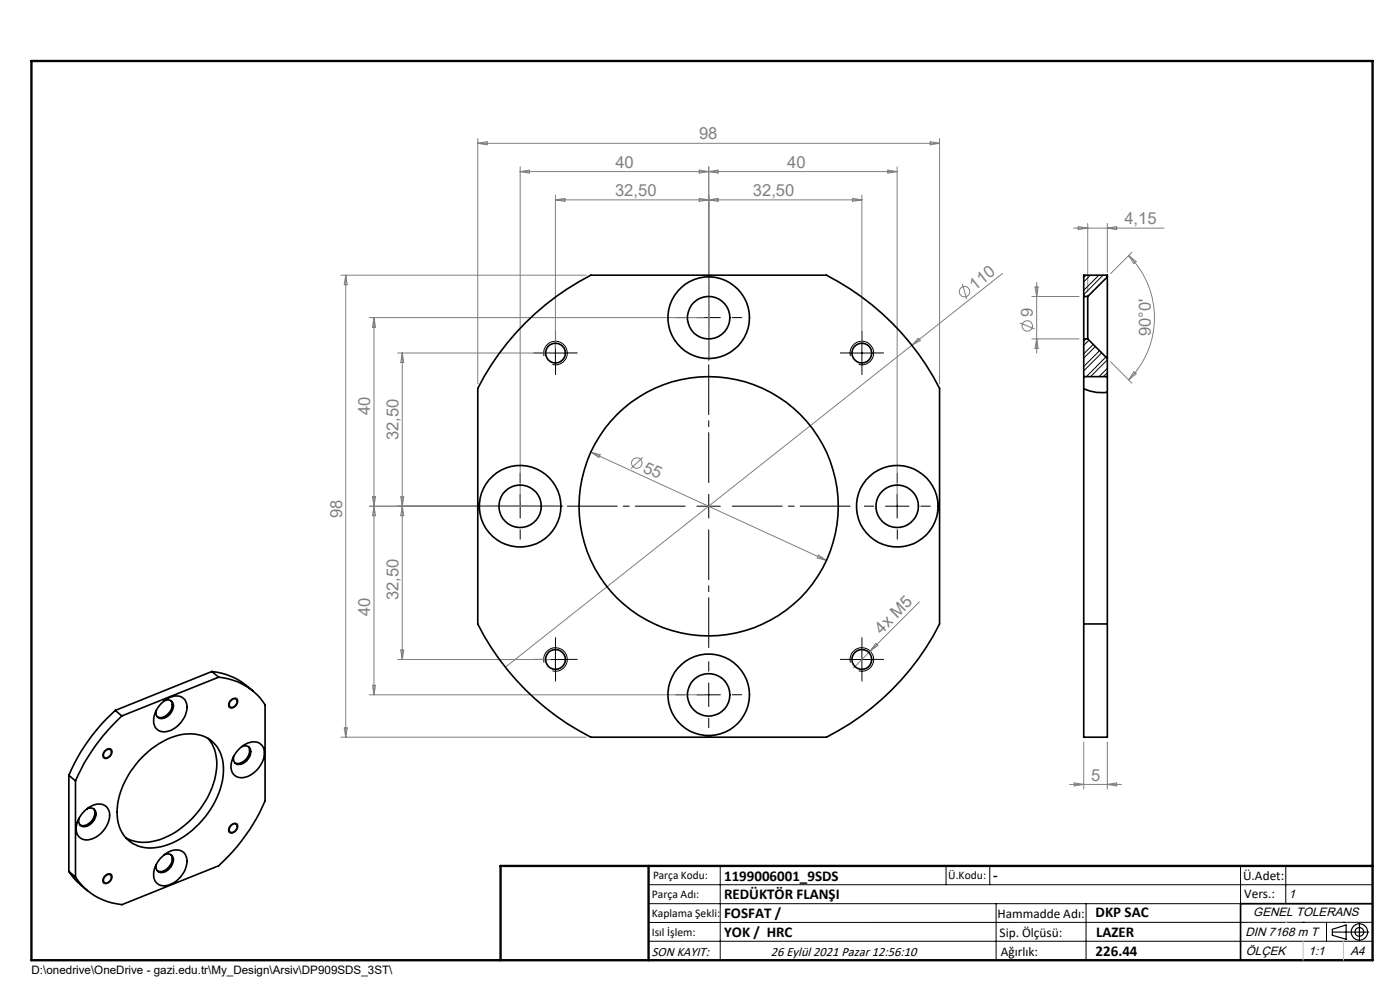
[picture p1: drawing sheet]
<svg xmlns="http://www.w3.org/2000/svg" width="297mm" height="210mm" viewBox="0 0 297 210" stroke-linecap="round" stroke-linejoin="round" font-family="sans-serif">
<g fill="none" stroke="#808080" stroke-width=".21">
<path d="M101.4 29.4v52M101.4 30.4h97.9M101.4 30.4l1.9-.4v.7zM110.3 35.4v71M110.3 36.4h80M110.3 36.4l2-.3v.6zM148.3 36.1l4 .6v-.6l-4 .6zM150.4 35.4v41M188.3 36.1l2 .3-2 .3zM190.3 35.4v71M197.3 30l2 .4-2 .3zM199.3 29.4v52"/>
<path d="M72.3 58.4h52.1M73.3 58.4v98M73.3 58.4l.4 2h-.7zM117.8 41.4v32.5M117.8 42.4h65M117.8 42.4l2-.3v.6zM148.3 42.1l4 .6v-.6l-4 .6zM180.8 42.1l2 .3-2 .3zM182.8 41.4v32.5M212.7 58l-105.5 83.5M219.9 59.9v15M227.8 48.4h19.1"/>
<path d="M228.7 48.1l2.1 .3-2.1 .3zM230.8 47.4v14.5M234.9 47.4v10.3M234.9 48.4l2-.3v.6zM239.4 54.2a18.6 18.6 0 0 1 0 26.4M239.4 54.2l1.6 1.3-.5 .4zM240.1 53.5l-4.5 4.5M78.4 67.4h70.9M79.3 67.4v80M79.3 67.4l.4 2h-.7zM84.3 74.9h32.5M85.3 74.9v65"/>
<path d="M85.3 74.9l.4 2h-.7zM194.8 71.7l.4 .5-1.7 1zM204.2 60.2l.9 3.3M216.4 68.5l3.1 1.3M218.9 62.9h10M218.9 71.9h10M219.6 60.9h.6l-.3 2zM219.9 71.9l.3 2h-.6zM235.6 76.8l4.5 4.5M240.5 78.9l.5 .4-1.6 1.3zM125.3 95.9l50 23M125.3 95.9l2 .5-.3 .6z"/>
<path d="M136.3 97l-2.5 2.4M78.4 107.4h40.9M79 105.4h.7l-.4 2zM79.3 107.4l.4 2h-.7zM85 105.4h.7l-.4 2zM85.3 107.4l.4 2h-.7zM173.6 117.7l1.7 1.2-1.9-.6zM84.3 139.9h32.5M85 137.9h.7l-.4 2zM184.6 138.1l-3.5 3.6M185.8 136.5l.4 .4-1.6 1.2zM195 127.7l-10.4 10.4"/>
<path d="M72.3 156.4h52.1M73 154.4h.7l-.4 2zM78.4 147.4h70.9M79 145.4h.7l-.4 2zM229.9 157.4v10M234.9 157.4v10M226.9 166.4h11M227.9 166.1l2 .3-2 .3zM234.9 166.4l2-.3v.6z"/>
<circle cx="204.6" cy="61.9" r="1.1"/>
<circle cx="217.9" cy="69.1" r="1.09"/>
<circle cx="135.1" cy="98.2" r="1.11"/>
</g>
<g fill="none" stroke="#000" stroke-width=".21">
<path d="M230.4 58.4l-.5 .5M231.3 58.4l-1.4 1.4M233.1 58.4l-3.2 3.2M234 58.4l-4.1 4.1M115.3 74.9h5M115.4 75.5a2.5 2.5 0 0 1 2.3-3.1 2.5 2.5 0 0 1 2.6 2.7 2.5 2.5 0 0 1-3.1 2.2M117.8 72.4v5M147.8 67.4h5M150.4 64.9v5M180.3 74.9h5M180.4 75.5a2.51 2.51 0 0 1 2.2-3.1 2.51 2.51 0 0 1 2.7 2.7 2.51 2.51 0 0 1-3.1 2.2M182.8 72.4v5"/>
<path d="M230.4 71.9l-.5 .5M231 72.1l-1.1 1.2M231.9 73.1l-2 2M232.4 73.5l-2.5 2.4M233.3 74.4l-3.4 3.3M233.7 74.9l-3.8 3.8M234.6 75.7l-4.1 4.2M234.9 78.1l-1.7 1.8M234.9 76.3l-3.5 3.6M234.9 79l-.8 .9M107.8 107.4h5.1M110.3 104.9v5"/>
<path d="M147.8 107.4h5M150.4 104.9v5M187.9 107.4h4.9M190.3 104.9v5M115.3 139.9h5M117.8 137.4v5M180.3 139.9h5M182.8 137.4v5M22.2 159.2a.89 .89 0 0 1 .8-.5 .89 .89 0 0 1 .8 .5 1.4 1.4 0 0 1-1.8 1.6l-.2-.5zM48.7 148.8a1.12 1.12 0 0 1 1.7-.5 1.42 1.42 0 0 1-1.7 1.8l-.3-.6zM115.4 140.5a2.5 2.5 0 0 1 2.2-3.1 2.5 2.5 0 0 1 2.7 2.7 2.5 2.5 0 0 1-3.1 2.2M147.8 147.4h5"/>
<path d="M150.4 144.9v5M180.4 140.5a2.51 2.51 0 0 1 2.2-3.1 2.51 2.51 0 0 1 2.7 2.7 2.51 2.51 0 0 1-3.1 2.2M48.9 175.1a.83 .83 0 0 1 .9-.5 .83 .83 0 0 1 .7 .7 1.34 1.34 0 0 1-2 1.2v-.7zM22.2 185.8a.86 .86 0 0 1 .9-.5 .86 .86 0 0 1 .7 .7 1.34 1.34 0 0 1-1.9 1.2l-.1-.7zM137.6 187.7h153.6M137.6 191.7h153.6M137.6 199.7h153.6M152.8 183.7v20M200.7 183.7v4M210 183.7v4M211.3 191.7v12M230.4 191.7v12"/>
<path d="M263.2 183.7v20M272.8 183.7v8M276.4 195.6h.1M281.4 195.6v4.1M285 195.6h.1M291.2 195.6l-153.6 .1"/>
</g>
<g fill="none" stroke="#000" stroke-width=".25">
<path d="M282.6 197.7h7.8M282.6 197.1l3-.9v3l-3-.8zM288.4 195.8v3.8M106.2 203.7h185"/>
<circle cx="288.4" cy="197.7" r="1.74"/>
<circle cx="288.4" cy="197.7" r=".93"/>
</g>
<path d="M145.4 107.4h-25M150.4 102.4v-25M150.4 112.4v25M155.4 107.4h25" fill="none" stroke="#000" stroke-width=".21" stroke-dasharray="15.2 1.3 1.3 1.3" stroke-dashoffset="4.6"/>
<g fill="none" stroke="#000" stroke-width=".21" stroke-dasharray="15.2 1.3 1.3 1.3">
<path d="M115.4 74.9h-2.1M117.9 72.4v-2.1M117.9 77.4v2.1M120.4 74.9h2.1M145.4 67.4h-2M150.4 62.4v-2M150.4 72.4v2M155.4 67.4h2M180.4 74.9h-2.1M182.9 72.4v-2.1M182.9 77.4v2.1M185.4 74.9h2.1"/>
<path d="M105.4 107.4h-2M110.4 102.4v-2M110.4 112.4v2M115.4 107.4h2M185.4 107.4h-2M190.4 102.4v-2M190.4 112.4v2M195.4 107.4h2M115.4 139.9h-2.1M117.9 137.4v-2.1M120.4 139.9h2.1M180.4 139.9h-2.1"/>
<path d="M182.9 137.4v-2.1M185.4 139.9h2.1M117.9 142.4v2.1M145.4 147.4h-2M150.4 142.4v-2M150.4 152.4v2M155.4 147.4h2M182.9 142.4v2.1"/>
</g>
<g fill="none" stroke="#000" stroke-width=".35">
<path d="M234.9 58.7v17.4M234.9 58.7v-.3h-5v4.5M234.9 58.7l-4.1 4.2M111.4 68.5a55.5 55.5 0 0 1 13.9-10.1h50a55.1 55.1 0 0 1 24 24v50a54.6 54.6 0 0 1-24 24h-50a54.6 54.6 0 0 1-23.9-24v-50a54.2 54.2 0 0 1 10-13.9zM229.9 79.9v2.6M229.9 62.9v9M229.9 71.9v8M229.9 79.9h5M229.9 62.9h.9M229.9 71.9h.9M230.8 62.9v9M230.8 71.9l4.1 4.2"/>
<path d="M234.9 79.9v3.2M234.9 76.1v3.8M229.9 82.5a8.9 8.9 0 0 0 5 .7v49.2M229.9 82.5v49.9M229.9 132.4v24h5v-24M229.9 132.4h5M22.4 159.3a.73 .73 0 0 1 1.1-.2 .73 .73 0 0 1-.1 1.1 .8 .8 0 0 1-.7 .6 .8 .8 0 0 1-.8-.4v-.4zM24.4 150.7a39.7 39.7 0 0 0-9.8 13.8M24.4 150.7l1.5 1.2M25.9 151.9a40.6 40.6 0 0 0-9.9 13.8M34.1 149.4a3.9 3.9 0 0 1 4.6-1.5 3 3 0 0 1 .5 4 5.3 5.3 0 0 1-4.7 3.3 2.3 2.3 0 0 1-1.9-3.1l.6-1.4zM34.9 148.7a1.29 1.29 0 0 1 1.6 .1 1.29 1.29 0 0 1 .2 1.6 2.34 2.34 0 0 1-3.3 1.7l-.3-.7 .1-.7"/>
<path d="M36.3 148.6a2.6 2.6 0 0 1-2.6 3.6l-.3-.1M44.1 156.6a9.2 9.2 0 0 1 1.4 8.8 18.9 18.9 0 0 1-12.4 12.9 8.1 8.1 0 0 1-6.4-.6M44.9 142.4a14.5 14.5 0 0 1 8.8 4.2M44.9 142.4l1.5 1.2M44.9 142.4l-20.5 8.3M46.4 143.6a13 13 0 0 1 9.8 5.9v20.4a40.9 40.9 0 0 1-9.8 13.7l-20.5 8.3a13 13 0 0 1-9.9-5.9M46.4 143.6l-20.5 8.3M48.9 148.8a.77 .77 0 0 1 .7-.6 .77 .77 0 0 1 .7 .6 1.11 1.11 0 0 1-1.6 1.1l-.1-.4zM50.9 158.7a3.7 3.7 0 0 1 4.2-1 3.2 3.2 0 0 1 .3 4.4 4.9 4.9 0 0 1-4.9 2.8 2.52 2.52 0 0 1-1.3-3.5l.6-1.4zM51.3 158.4a1.31 1.31 0 0 1 1.6 .1 1.31 1.31 0 0 1 .2 1.7 2.36 2.36 0 0 1-3.3 1.7l-.2-.5v-1M52.7 158.4a2.6 2.6 0 0 1-2.6 3.5l-.3-.1M14.6 164.5l1.4 1.2"/>
<path d="M14.6 164.5v20.3M16 165.7v20.3M18.1 171.9a3.5 3.5 0 0 1 4.4-.8 3.6 3.6 0 0 1-.2 4.7 4.7 4.7 0 0 1-4.6 2.3 2.52 2.52 0 0 1-1.4-3.5l.7-1.4zM18.4 171.6a1.29 1.29 0 0 1 1.6 .1 1.29 1.29 0 0 1 .2 1.6 2.56 2.56 0 0 1-2.9 1.9l-.5-.6v-1M19.8 171.5a2.52 2.52 0 0 1-1.6 3.5l-.6 .1-.6-.1M30 160.8a14.7 14.7 0 0 1 10.8-5.1 6.9 6.9 0 0 1 6.6 7.5 18.4 18.4 0 0 1-13.7 16.5 7 7 0 0 1-8.9-7.4 17.6 17.6 0 0 1 5.2-11.5zM49 175.1a.71 .71 0 0 1 1.1-.2 .71 .71 0 0 1 0 1.1 .74 .74 0 0 1-.8 .6 .74 .74 0 0 1-.7-.6l.1-.5zM14.6 184.8l.6 .9a17.4 17.4 0 0 0 3.4 3.2M14.6 184.8l1.4 1.2M22.4 185.8a.71 .71 0 0 1 1.1-.2 .71 .71 0 0 1-.1 1.2 .74 .74 0 0 1-.7 .5 .74 .74 0 0 1-.8-.5l.1-.5zM34.1 182a3.9 3.9 0 0 1 4.6-1.4 3 3 0 0 1 .5 4 5.3 5.3 0 0 1-4.7 3.3 2.3 2.3 0 0 1-1.9-3.1l.6-1.4zM34.9 181.3a1.28 1.28 0 0 1 1.6 .2 1.28 1.28 0 0 1 .2 1.5 2.51 2.51 0 0 1-3 2l-.5-.7v-.9"/>
<path d="M36.3 181.3a2.59 2.59 0 0 1-2.3 3.6l-.6-.2M291.2 191.7h-28v12"/>
<circle cx="117.8" cy="74.9" r="2.11"/>
<circle cx="150.3" cy="67.4" r="4.5"/>
<circle cx="150.3" cy="67.4" r="8.7"/>
<circle cx="182.8" cy="74.9" r="2.1"/>
<circle cx="110.3" cy="107.4" r="4.5"/>
<circle cx="110.3" cy="107.4" r="8.7"/>
<circle cx="150.3" cy="107.4" r="27.5"/>
<circle cx="190.3" cy="107.4" r="4.5"/>
<circle cx="190.4" cy="107.4" r="8.7"/>
<circle cx="117.8" cy="139.9" r="2.11"/>
<circle cx="182.8" cy="139.9" r="2.1"/>
<circle cx="150.3" cy="147.4" r="4.5"/>
<circle cx="150.3" cy="147.4" r="8.7"/>
</g>
<path d="M6.7 12.9h284.5v190.8h-284.5zM137.6 183.7v20M291.2 183.7h-185v20" fill="none" stroke="#000" stroke-width=".5"/>
<path d="M276.4 199.7v4M285 199.7v4" fill="none" stroke="#c0c0c0" stroke-width=".21"/>
<path d="M272.8 195.6h.1" fill="none" stroke="#c0c0c0" stroke-width=".25"/>
<g font-size="3.5" fill="#808080">
<text x="148.3" y="29.6">98</text>
<text x="130.6" y="35.6">40</text>
<text x="167" y="35.6">40</text>
<text x="130.5" y="41.6">32,50</text>
<text x="159.7" y="41.6">32,50</text>
<text x="238.5" y="47.6">4,15</text>
<text x="206.8" y="61.6" transform="rotate(-38 206.8 61.6)">110</text>
<text x="219.1" y="67.3" transform="rotate(-90 219.1 67.3)">9</text>
<text x="244.1" y="71.4" transform="rotate(-90 244.1 71.4)">90°0'</text>
<text x="78.6" y="88.1" transform="rotate(-90 78.6 88.1)">40</text>
<text x="84.6" y="93.4" transform="rotate(-90 84.6 93.4)">32,50</text>
<text x="136.2" y="100" transform="rotate(25 136.2 100)">55</text>
<text x="72.6" y="109.9" transform="rotate(-90 72.6 109.9)">98</text>
<text x="78.6" y="130.7" transform="rotate(-90 78.6 130.7)">40</text>
<text x="84.6" y="127.3" transform="rotate(-90 84.6 127.3)">32,50</text>
<text x="187" y="134.6" transform="rotate(-45 187 134.6)">4x M5</text>
<text x="231.5" y="165.6">5</text>
</g>
<g font-size="3.2">
<text x="153.6" y="186.8">1199006001_9SDS</text>
<text x="153.6" y="190.8">REDÜKTÖR FLANŞI</text>
<text x="210.7" y="186.6">-</text>
<text x="153.6" y="194.8">FOSFAT /</text>
<text x="232.4" y="194.5">DKP SAC</text>
<text x="153.6" y="198.8">YOK / HRC</text>
<text x="232.4" y="202.8">226.44</text>
<text x="232.5" y="198.8">LAZER</text>
</g>
<g font-size="2.8">
<text x="263.7" y="186.7">Ü.Adet:</text>
<text x="263.9" y="190.5">Vers.:</text>
<text x="211.6" y="194.8">Hammadde Adı:</text>
<text x="138.3" y="202.8">SON KAYIT:</text>
<text x="163.6" y="202.8">26 Eylül 2021 Pazar 12:56:10</text>
<text x="212.1" y="198.7">Sip. Ölçüsü:</text>
<text x="212.3" y="202.7">Ağırlık:</text>
</g>
<g font-size="2.6">
<text x="273.4" y="190.4">1</text>
<text x="265.9" y="194.4">GENEL TOLERANS</text>
<text x="264.2" y="198.5">DIN 7168 m T</text>
<text x="264.3" y="202.6">ÖLÇEK</text>
<text x="277.6" y="202.6">1:1</text>
<text x="286.5" y="202.6">A4</text>
</g>
<g font-size="2.5">
<text x="138.3" y="190.5">Parça Adı:</text>
<text x="138.5" y="186.5">Parça Kodu:</text>
<text x="201.2" y="186.5">Ü.Kodu:</text>
<text x="138.3" y="194.5">Kaplama Şekli:</text>
<text x="138.3" y="198.6">Isıl İşlem:</text>
<text x="6.7" y="206.7">D:\onedrive\OneDrive - gazi.edu.tr\My_Design\Arsiv\DP909SDS_3ST\</text>
</g>
</svg>
